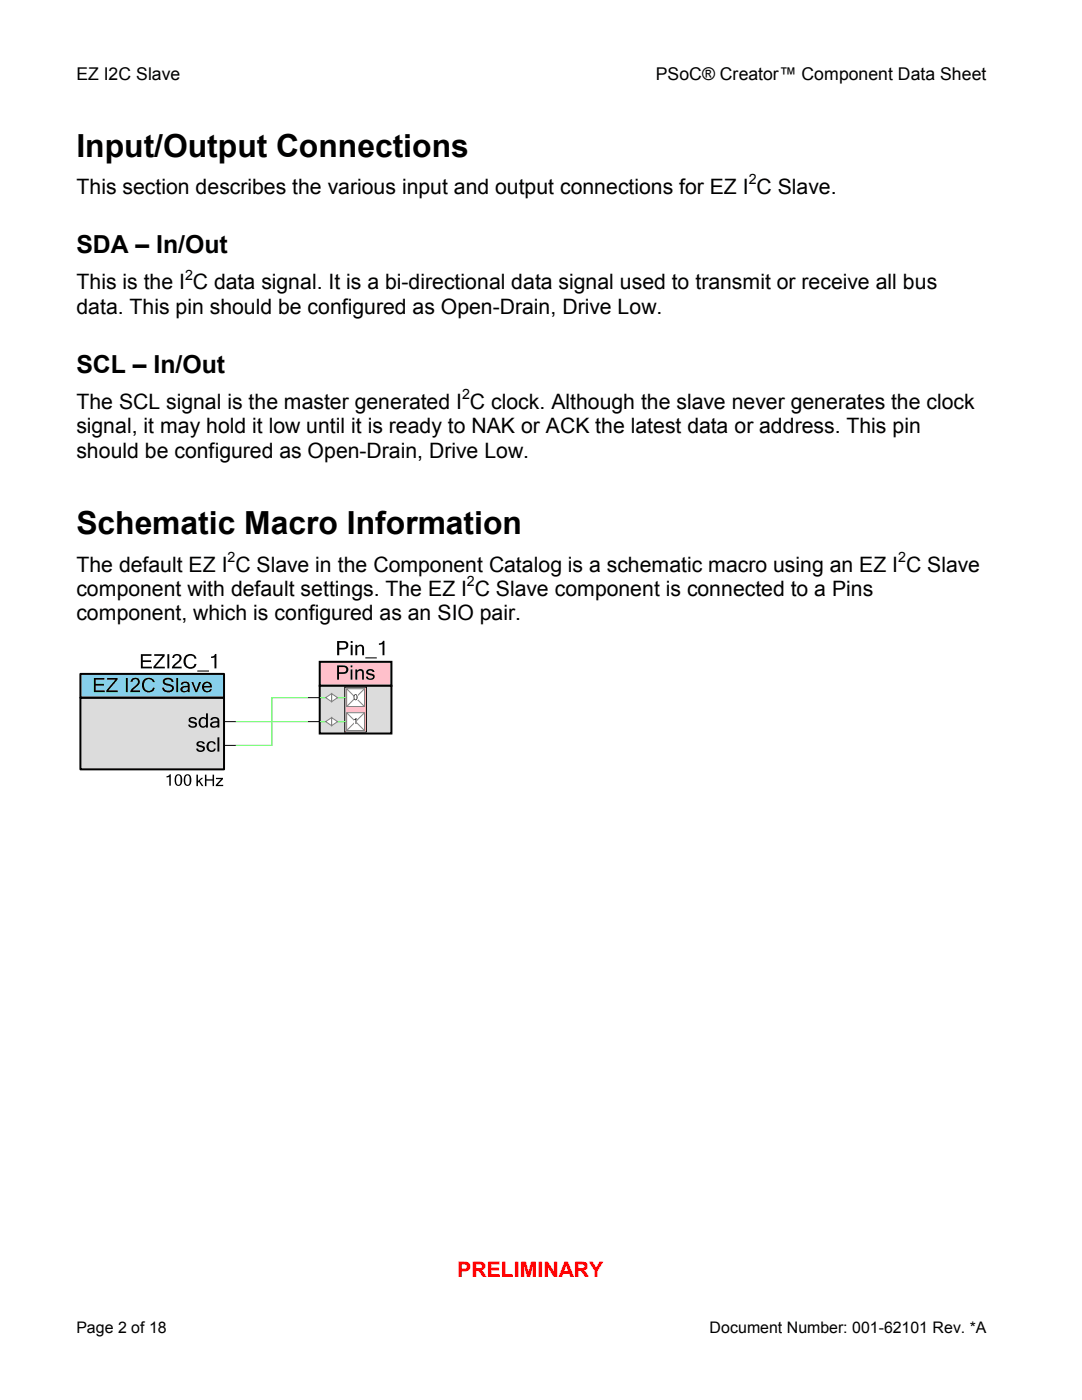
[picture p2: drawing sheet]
<svg xmlns="http://www.w3.org/2000/svg" width="216mm" height="279mm" viewBox="0 0 216 279" stroke-linecap="round" stroke-linejoin="round" font-family="sans-serif">
<path d="M16 139.2h28.7v14.3h-28.7z" fill="#dcdcdc"/>
<path d="M16 139.2h28.7v14.3h-28.7z" fill="none" stroke="#000" stroke-width=".4"/>
<path d="M16 134.5h28.7v4.7h-28.7z" fill="#87cfeb"/>
<path d="M16 134.5h28.7v4.7h-28.7z" fill="none" stroke="#000" stroke-width=".4"/>
<g fill="#000">
<path d="M18.7 135.3h2.1v.3h-1.7v.9h1.6v.3h-1.6v1h1.8v.3h-2.2zM21.4 135.3h2.1v.3l-1.9 2.2h1.9v.3h-2.3v-.3l1.8-2.2h-1.6zM25.1 135.3h.4v2.8h-.4zM26.3 135.5a.94 .94 0 0 1 1.5 .1 .94 .94 0 0 1-.5 1.4l-.8 .8h1.4v.3h-1.9a2.25 2.25 0 0 1 1.2-1.4 .57 .57 0 0 0 .2-1 .57 .57 0 0 0-.9 .4h-.5zM28.7 135.6a1.28 1.28 0 0 1 2.2 .5h-.4a.92 .92 0 0 0-1.2-.5 .92 .92 0 0 0-.6 1.1 .9 .9 0 0 0 .7 1.1 .9 .9 0 0 0 1.1-.6h.4a1.29 1.29 0 0 1-1.4 1 1.29 1.29 0 0 1-1.2-1.2l.1-.9zM32.8 135.5a1.2 1.2 0 0 1 1.8 .6h-.4a.76 .76 0 0 0-.6-.5 .76 .76 0 0 0-.7 .4 1.95 1.95 0 0 0 1.4 .7 .76 .76 0 0 1 .4 .9 .76 .76 0 0 1-.8 .5 1.18 1.18 0 0 1-1.6-.9h.4a.88 .88 0 0 0 .8 .6 .88 .88 0 0 0 .8-.4l-.1-.3-.5-.2a.96 .96 0 0 1-1.2-1.1zM35.2 135.3h.4v2.8h-.4zM36.5 137.4a.48 .48 0 0 0 .2 .6 .48 .48 0 0 0 .6-.3l.2-.5h-.6zM36.3 136.2a.93 .93 0 0 1 1-.2 .93 .93 0 0 1 .5 .8v1.3h-.3v-.2a.79 .79 0 0 1-1 .3 .79 .79 0 0 1-.5-.9 1.37 1.37 0 0 1 1.5-.4 .52 .52 0 0 0-.4-.6 .52 .52 0 0 0-.7 .4h-.3zM38.2 136.1h.4l.6 1.6 .5-1.6h.4l-.8 2h-.3zM40.6 136.3a1 1 0 0 1 1.2-.2 1 1 0 0 1 .5 1.1h-1.6a.6 .6 0 0 0 .4 .7 .6 .6 0 0 0 .8-.4h.3a1.06 1.06 0 0 1-1.5 .5 1.06 1.06 0 0 1-.1-1.7zM40.8 136.6l-.1 .3h1.2a.59 .59 0 0 0-.4-.6 .59 .59 0 0 0-.7 .3z" fill-rule="evenodd"/>
<path d="M28.1 130.6h2.1v.3h-1.7v.9h1.6v.3h-1.6v1h1.8v.3h-2.2zM30.8 130.6h2.1v.3l-1.9 2.2h1.9v.3h-2.3v-.3l1.8-2.2h-1.6zM33.4 130.6h.4v2.8h-.4zM34.6 130.7a.95 .95 0 0 1 1.5 .2 .95 .95 0 0 1-.4 1.4l-.9 .8h1.4v.3h-1.9a3.9 3.9 0 0 1 1.5-1.8 .55 .55 0 0 0-.3-.8 .55 .55 0 0 0-.7 .5h-.4zM37 130.9a1.31 1.31 0 0 1 2.2 .5h-.4a.91 .91 0 0 0-1.2-.5 .91 .91 0 0 0-.6 1.1 .9 .9 0 0 0 .7 1.1 .9 .9 0 0 0 1.1-.6h.4a1.35 1.35 0 0 1-1.7 .9 1.35 1.35 0 0 1-.9-1.7zM39.4 133.8h2.3v.2h-2.3zM42.1 131a.63 .63 0 0 0 .8-.5h.3v2.9h-.4v-2.2l-.7 .1z" fill-rule="evenodd"/>
<path d="M33.2 154.9l.9-.4v2.3h-.3v-1.8l-.6 .2zM35 154.8a.72 .72 0 0 1 .8-.3 .72 .72 0 0 1 .5 .7 1.25 1.25 0 0 1-.7 1.6h-.3a1.58 1.58 0 0 1-.3-2zM35.4 154.8a1.64 1.64 0 0 0 0 1.8 .45 .45 0 0 0 .5-.1 .45 .45 0 0 0 .1-.5v-.6a.46 .46 0 0 0-.1-.5 .46 .46 0 0 0-.5-.1zM36.9 154.8a.72 .72 0 0 1 .7-.3 .72 .72 0 0 1 .5 .7 1.25 1.25 0 0 1-.7 1.6h-.3a1.58 1.58 0 0 1-.2-2zM37.2 154.8a1.64 1.64 0 0 0 0 1.8 .45 .45 0 0 0 .5-.1 .45 .45 0 0 0 .1-.5v-.6a.46 .46 0 0 0-.1-.5 .46 .46 0 0 0-.5-.1z" fill-rule="evenodd"/>
<path d="M37.7 143.4a.91 .91 0 0 1 1.5 .3h-.3a.46 .46 0 0 0-.5-.3 .46 .46 0 0 0-.4 .4l.2 .1a.92 .92 0 0 1 1.1 .9 .96 .96 0 0 1-.9 .5 .96 .96 0 0 1-.9-.7h.4a.57 .57 0 0 0 .5 .3 .57 .57 0 0 0 .5-.2l-.2-.3a.88 .88 0 0 1-1-.9zM40.3 143.5a.86 .86 0 0 0 .3 1.4l.5-.3v-1l-.3-.2zM39.9 143.4l.6-.3 .6 .2v-.9h.4v2.8h-.4v-.3a.91 .91 0 0 1-1.2 .1 .91 .91 0 0 1-.2-1.1zM42.3 144.5a.53 .53 0 0 0 .5 .5 .53 .53 0 0 0 .6-.3v-.5l-.6 .1zM42.2 143.2a.93 .93 0 0 1 1-.1 .93 .93 0 0 1 .6 .8v1.3h-.4v-.2a.79 .79 0 0 1-1 .3 .79 .79 0 0 1-.4-.9 1.37 1.37 0 0 1 1.4-.5 .52 .52 0 0 0-.4-.6 .52 .52 0 0 0-.6 .4h-.4z" fill-rule="evenodd"/>
<path d="M39.3 148.2a.98 .98 0 0 1 1.6 .3h-.4a.45 .45 0 0 0-.5-.4 .45 .45 0 0 0-.4 .5l.1 .1a.94 .94 0 0 1 1.2 .9 .92 .92 0 0 1-1 .5 .92 .92 0 0 1-.7-.7h.3l.3 .3h.4l.3-.3-.2-.2a.91 .91 0 0 1-1.1-.9zM41.5 148.2a.94 .94 0 0 1 1.6 .3h-.4a.57 .57 0 0 0-.8-.3 .57 .57 0 0 0-.3 .8 .57 .57 0 0 0 .3 .7 .57 .57 0 0 0 .8-.3h.4a1.01 1.01 0 0 1-1.5 .5 1.01 1.01 0 0 1-.3-1.5zM43.4 147.2h.4v2.8h-.4z" fill-rule="evenodd"/>
<path d="M39.2 154.6h.3v1.3l.7-.7h.4l-.7 .6 .7 1.1h-.3l-.6-.9-.2 .2v.7h-.3zM40.9 154.6h.3v.9h1.2v-.9h.3v2.3h-.3v-1.1h-1.2v1.1h-.3zM43.1 155.2h1.4v.3l-1.1 1.1h1.1v.3h-1.4v-.3l1-1.1h-1z" fill-rule="evenodd"/>
</g>
<path d="M44.7 144h2.4M44.7 148.8h2.4" fill="none" stroke="#000" stroke-width=".2"/>
<path d="M63.8 132.1h14.3v4.8h-14.3z" fill="#ffc0cb"/>
<path d="M63.8 132.1h14.3v4.8h-14.3z" fill="none" stroke="#000" stroke-width=".4"/>
<path d="M63.8 136.9h14.3v9.5h-14.3z" fill="#dcdcdc"/>
<path d="M63.8 136.9h14.3v9.5h-14.3z" fill="none" stroke="#000" stroke-width=".4"/>
<path d="M68.8 137.1h4.3v9h-4.3z" fill="#ffc0cb"/>
<path d="M68.8 137.1h4.3v9h-4.3z" fill="none" stroke="#000" stroke-width=".2"/>
<path d="M63.8 139.2h5.4" fill="none" stroke="#0f0" stroke-width=".2"/>
<path d="M66.2 138.4l1.2 .8-1.2 .8z" fill="#fff"/>
<path d="M66.2 138.4l1.2 .8-1.2 .8z" fill="none" stroke="#808080" stroke-width=".2"/>
<path d="M65 139.2l1.2-.8v1.6z" fill="#fff"/>
<path d="M65 139.2l1.2-.8v1.6z" fill="none" stroke="#808080" stroke-width=".2"/>
<path d="M61.4 139.2h2.4" fill="none" stroke="#000" stroke-width=".2"/>
<path d="M69.2 137.5h3.5v3.5h-3.5z" fill="#fff"/>
<path d="M69.2 137.5h3.5v3.5h-3.5zM69.2 137.5l3.5 3.5M72.7 137.5l-3.5 3.5" fill="none" stroke="#808080" stroke-width=".2"/>
<path d="M70.6 138.6h.7v1.1h-.7z" fill="#fff"/>
<path d="M70.7 138.6h.3a.65 .65 0 0 1 .3 .5 .65 .65 0 0 1-.3 .6 .66 .66 0 0 1-.3-1.1zM70.9 138.7a.5 .5 0 0 0-.2 .5 .5 .5 0 0 0 .4 .4 .52 .52 0 0 0-.2-.9z" fill-rule="evenodd" fill="#000"/>
<path d="M63.8 144h5.4" fill="none" stroke="#0f0" stroke-width=".2"/>
<path d="M66.2 143.2l1.2 .8-1.2 .8z" fill="#fff"/>
<path d="M66.2 143.2l1.2 .8-1.2 .8z" fill="none" stroke="#808080" stroke-width=".2"/>
<path d="M65 144l1.2-.8v1.6z" fill="#fff"/>
<path d="M65 144l1.2-.8v1.6z" fill="none" stroke="#808080" stroke-width=".2"/>
<path d="M61.4 144h2.4" fill="none" stroke="#000" stroke-width=".2"/>
<path d="M69.2 142.2h3.5v3.6h-3.5z" fill="#fff"/>
<path d="M69.2 142.2h3.5v3.6h-3.5zM69.2 142.2l3.5 3.6M72.7 142.2l-3.5 3.6" fill="none" stroke="#808080" stroke-width=".2"/>
<path d="M70.7 143.3h.4v1.2h-.4z" fill="#fff"/>
<g fill="#000">
<path d="M67.3 132.8h1.1a.88 .88 0 0 1 1.1 .8 .88 .88 0 0 1-1.1 .9h-.8v1.1h-.3zM67.6 133.1v1.1h.8a.53 .53 0 0 0 .7-.6 .53 .53 0 0 0-.7-.5zM70 133.6h.3v2h-.3zM70 132.8h.3v.4h-.3zM70.9 133.6h.4v.3a.71 .71 0 0 1 .8-.3 .71 .71 0 0 1 .5 .7v1.3h-.3l-.1-1.5-.4-.2-.5 .3v1.4h-.4zM73.3 133.7l.3-.2a.83 .83 0 0 1 1.1 .6h-.4a.48 .48 0 0 0-.4-.3 .48 .48 0 0 0-.5 .3l.2 .2a.92 .92 0 0 1 1.1 .9 .94 .94 0 0 1-.9 .5 .94 .94 0 0 1-.8-.7h.4a.5 .5 0 0 0 .5 .5 .5 .5 0 0 0 .5-.5l-.2-.2a.9 .9 0 0 1-1.1-.8z" fill-rule="evenodd"/>
<path d="M67.3 127.9h1.1a.89 .89 0 0 1 1.1 .8 .89 .89 0 0 1-1.1 .9h-.7v1.2h-.4zM67.7 128.3v1h.7a.53 .53 0 0 0 .7-.5 .53 .53 0 0 0-.7-.5zM70 128.7h.4v2.1h-.4zM70 127.9h.4v.4h-.4zM70.9 128.7h.4v.3a.74 .74 0 0 1 .8-.3 .74 .74 0 0 1 .5 .7v1.4h-.3v-1.3a.49 .49 0 0 0-.4-.6 .49 .49 0 0 0-.6 .4v1.5h-.4zM72.9 131.2h2.3v.2h-2.3zM75.6 128.4a.7 .7 0 0 0 .8-.5h.3v2.9h-.4v-2.3l-.7 .2z" fill-rule="evenodd"/>
<path d="M70.7 143.5l.4-.2v1.2h-.1v-.9h-.3z" fill-rule="evenodd"/>
</g>
<path d="M61.4 139.2h-7.2v9.6h-7.1M47.1 144h14.3" fill="none" stroke="#0f0" stroke-width=".2"/>
<g font-size="6.3">
<text x="15.2" y="31.2">Input/Output Connections</text>
<text x="15.2" y="106.6">Schematic Macro Information</text>
</g>
<g font-size="5">
<text x="15.2" y="50.6">SDA – In/Out</text>
<text x="15.2" y="74.5">SCL – In/Out</text>
</g>
<g font-size="4.2">
<text x="15.2" y="38.7">This section describes the various input and output connections for EZ I C Slave.</text>
<text x="15.2" y="57.7">This is the I C data signal. It is a bi-directional data signal used to transmit or receive all bus</text>
<text x="15.2" y="62.6">data. This pin should be configured as Open-Drain, Drive Low.</text>
<text x="15.2" y="81.6">The SCL signal is the master generated I C clock. Although the slave never generates the clock</text>
<text x="15.2" y="86.5">signal, it may hold it low until it is ready to NAK or ACK the latest data or address. This pin</text>
<text x="15.2" y="91.4">should be configured as Open-Drain, Drive Low.</text>
<text x="15.2" y="114.1">The default EZ I C Slave in the Component Catalog is a schematic macro using an EZ I C Slave</text>
<text x="15.2" y="119">component with default settings. The EZ I C Slave component is connected to a Pins</text>
<text x="15.2" y="123.8">component, which is configured as an SIO pair.</text>
</g>
<text font-size="4.2" fill="#f00" x="91.2" y="254.9">PRELIMINARY</text>
<g font-size="3.5">
<text x="15.2" y="16">EZ I2C Slave</text>
<text x="130.9" y="16">PSoC® Creator™ Component Data Sheet</text>
</g>
<g font-size="3.2">
<text x="15.2" y="266">Page 2 of 18</text>
<text x="141.6" y="266">Document Number: 001-62101 Rev. *A</text>
</g>
<g font-size="2.8">
<text x="149.4" y="36.7">2</text>
<text x="36.9" y="55.8">2</text>
<text x="92.2" y="79.7">2</text>
<text x="45.4" y="112.1">2</text>
<text x="179.2" y="112.1">2</text>
<text x="93.2" y="117">2</text>
</g>
</svg>
